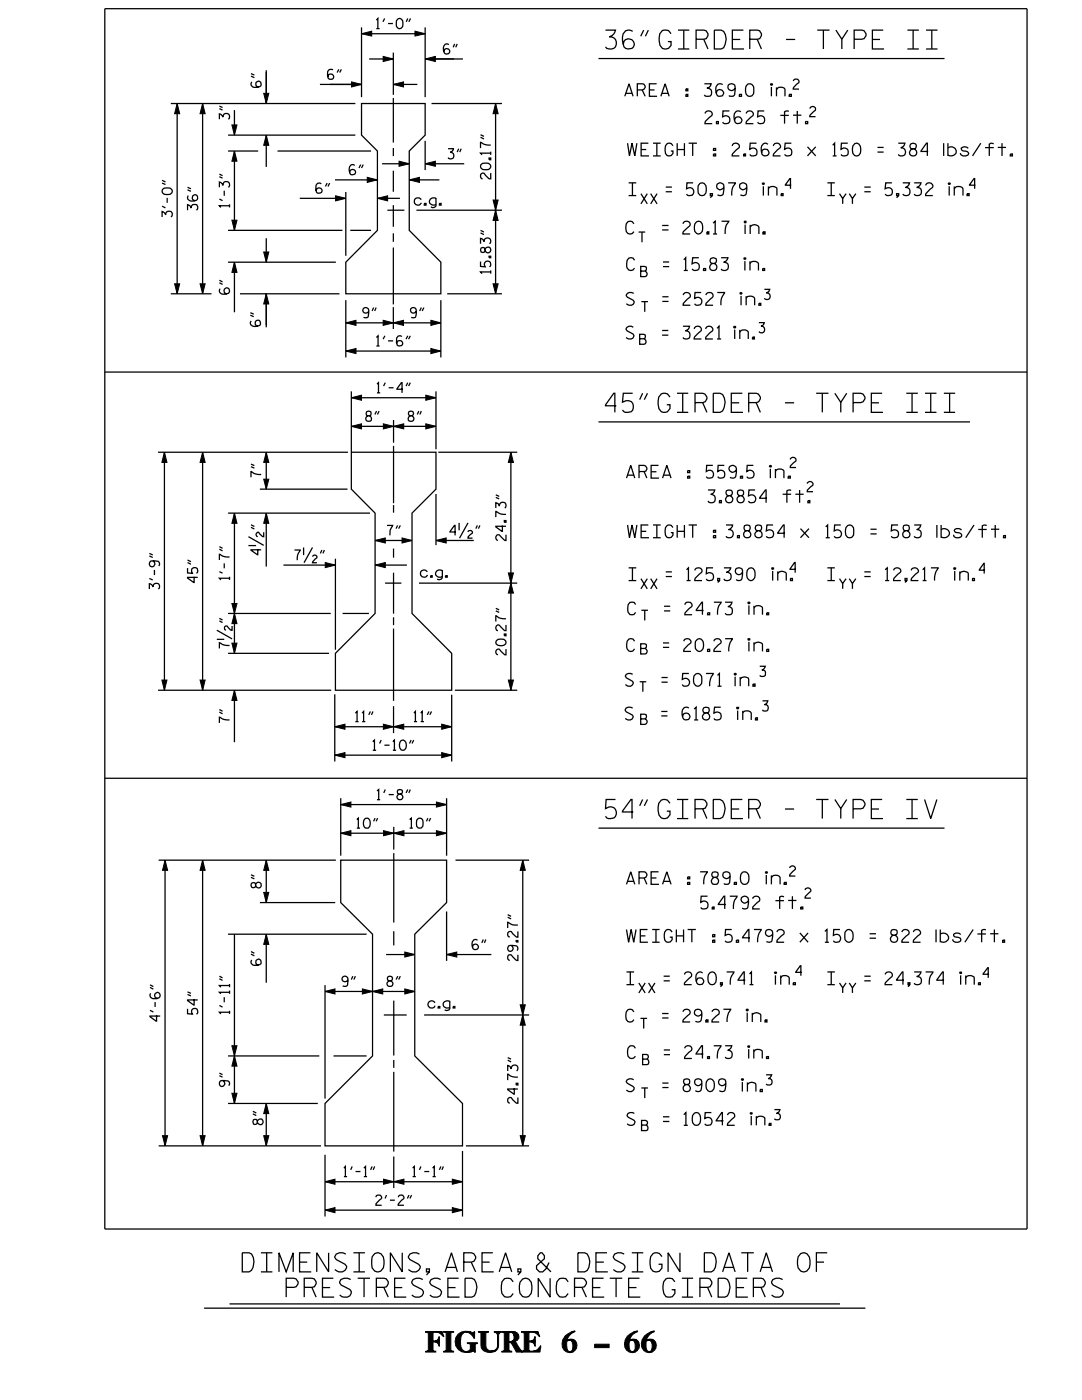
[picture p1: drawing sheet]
<svg xmlns="http://www.w3.org/2000/svg" width="216mm" height="279mm" viewBox="0 0 216 279" stroke-linecap="round" stroke-linejoin="round" font-family="sans-serif">
<g fill="none" stroke="#000" stroke-width=".25">
<path d="M20.9 1.7h184v243.6h-184zM53.1 14v6.7M63.8 16.8h8.3M72.1 5.5v13.9M72.1 6.7h12.7M73.7 11.8h4.8M78.5 10.5v8.4M78.5 19.6v8.8M78.5 16.8h4.8M84.8 5.5v13.9M84.8 11.8h7.6M119.4 11.7h69.1"/>
<path d="M140.5 16.7h1.4a1.03 1.03 0 0 1-.8 .9 .82 .82 0 0 1 .9 1.1 .82 .82 0 0 1-1.5 .2M34.1 20.7h36.8M35.3 20.7v37.9M40.4 20.7v37.9M45.5 27h25.4M45.5 30.1h6M46.8 22v5M46.8 30.1v15.9M53.1 27v6.3M55.4 30.1h18.6M59.8 39.6h9.2M66.8 35.9h8.5"/>
<path d="M69 38.3v12.8M72.1 20.7h12.7v6.3l-3.1 3.1v15.9l6.3 6.3v6.3h-19v-6.3l6.3-6.3v-15.9l-3.2-3.1zM75.3 39.6h4.5M76.2 32.7h5.5M78.5 29.5v1.7M78.5 34.1v4.2M81.7 35.9h6M84.8 28.1v5.9M84.8 32.7h7.8M86.1 20.7h14.1M98.9 20.7v37.9M148.4 30.7h.4v.4h-.4z"/>
<path d="M34.1 58.6h8.1M45.5 52.3h21.5M45.5 46h22.8M46.8 52.3v10M47.9 58.6h19.8M53.1 47.5v4.8M53.1 58.6v6.7M69 59.9v11.4M69.9 46h4.1M77.3 42h3.4M78.5 40.9v4.4M78.5 46.6v1.7"/>
<path d="M78.5 49.4v11.3M83.1 42h17.1M88 59.9v11.4M89.2 58.6h11M20.9 74.3h184M69 70.1h19M69 64.4h19M70.1 78.1v12.2M70.1 79.4h16.9M78.5 61.3v4.4M87 78.1v11.6M31.5 90.3h37.9"/>
<path d="M32.8 90.3v47.5M40.4 90.3v47.5M51.9 97.6h17.4M53.1 90.3v7.3M70.1 90.3h16.9v7.3l-4.8 4.8v20l7.9 8v7.4h-23.2v-7.4l7.9-8v-20l-4.7-4.8zM70.1 85.1h16.9M78.5 83.8v4.5M78.5 89v11.4M87 98.6v10.2M87.5 90.3h15.7M101.9 90.3v47.5M119.4 84.2h74.1"/>
<path d="M142.2 92.9h-1.2l-.1 1.2 .5-.2a.81 .81 0 0 1 .9 1 .81 .81 0 0 1-1.4 .2M45.5 102.4h28.3M46.8 102.4v28M49.6 107.1l3 1.7M49.6 108.9h1.5M53.1 102.4v10.7M56.6 112.8h10.3M60.6 109.3v1.5M62.4 109.3l-1.7 3M66.9 111.5v18.2M74.8 107.9h7.4M74.8 112.8h6.4"/>
<path d="M76.8 116.4h3.3M78.5 100.8v1.5M78.5 109.5v1.8M78.5 114.3v8.2M83.6 116.4h19.6M87 107.9h7.5M91.6 104.4v1.4M93.4 104.4l-1.7 3M31.5 137.8h34.6M43.3 125.8l3 1.7M43.3 127.6h1.4M45.5 130.4h20.2"/>
<path d="M45.5 122.4h20.5M46.8 137.8v10.3M66.8 138.6v13.4M68.4 122.4h5.2M78.5 123.2v1.6M78.5 125.4v14.5M90.1 138.6v13.4M90.8 137.8h12.4M20.9 155.3h184M66.8 150.7h23.3M66.8 145h23.3M68 159.3v11.5"/>
<path d="M78.5 140.9v5.4M89.1 159.3v11.5M31.7 171.7h35.3M32.9 171.7v57M40.4 171.7v57M53.1 171.7v8.4M68 171.7h21.1v8.4l-6.3 6.3v24.3l9.5 9.5v8.5h-27.4v-8.5l9.4-9.5v-24.3l-6.3-6.3zM68 160.6h21.1M68 166.3h21.1M78.6 165v4.5M78.6 170.3v13.8M90.9 171.7h14.7"/>
<path d="M104.3 171.7v57M119.4 165.3h69.1M45.5 186.4h27.7M46.8 186.4v33.8M51.9 180.1h15M53.1 186.4v9.7M64.9 196.6v22.6M64.9 197.9h17.9M77 190.5h5.8M78.6 185.8v2.9M78.6 199.7v11M89.1 181.9v9.9"/>
<path d="M89.1 190.5h8.9M45.5 210.7h18.2M66.5 210.7h6.7M76.6 202.6h4.6M78.6 211.5v1.6M78.6 213.9v15.9M84.6 202.6h21M31.7 228.7h32.4M45.5 220.2h17.9M53.1 220.2v8.5M64.9 230.5v12.3M64.9 235.8h27.4"/>
<path d="M78.6 230.8v6.3M92.3 229.7v13.1M93 228.7h12.6M64.9 241.5h27.4M40.7 261.1h132M45.8 260.2h121.8"/>
</g>
<g fill="#000" stroke="#000" stroke-width=".2">
<path d="M72.1 6.7l2.1-.5v1zM70.1 16.3l2 .5-2 .6zM76.5 11.3l2 .5-2 .5zM78.5 16.8l2-.5v1.1zM82.8 6.2l2 .5-2 .5zM84.8 11.8l2.1-.5v1zM35.3 20.7l.6 2h-1.1zM40.4 20.7l.5 2h-1zM46.3 24.9h1l-.5 2.1zM46.8 30.1l.5 2.1h-1zM52.6 18.6h1l-.5 2.1zM53.1 27l.5 2h-1z"/>
<path d="M67 39.1l2 .5-2 .5zM73.3 35.4l2 .5-2 .5zM75.3 39.6l2-.5v1zM79.6 32.2l2.1 .5-2.1 .5zM81.7 35.9l2-.5v1zM84.8 32.7l2.1-.5v1zM98.9 20.7l.5 2h-1zM34.8 56.6h1.1l-.6 2zM39.9 56.6h1l-.5 2zM46.3 43.9h1l-.5 2.1zM46.8 52.3l.5 2.1h-1zM52.6 50.3h1l-.5 2z"/>
<path d="M53.1 58.6l.5 2.1h-1zM98.4 56.6h1l-.5 2zM98.9 42l.5 2h-1zM98.4 39.9h1l-.5 2.1zM69 70.1l2-.5v1zM69 64.4l2-.5v1zM70.1 79.4l2-.5v1zM78.5 64.4l2-.5v1zM76.5 63.9l2 .5-2 .5zM85 78.9l2 .5-2 .5zM86 69.6l2 .5-2 .5zM86 63.9l2 .5-2 .5z"/>
<path d="M32.8 90.3l.5 2h-1zM40.4 90.3l.5 2h-1zM52.6 95.6h1l-.5 2zM53.1 90.3l.5 2h-1zM70.1 85.1l2-.5v1zM76.5 84.6l2 .5-2 .5zM78.5 85.1l2.1-.5v1zM85 84.6l2 .5-2 .5zM101.9 90.3l.5 2h-1zM46.8 102.4l.5 2h-1zM53.1 102.4l.5 2h-1zM64.9 112.3l2 .5-2 .5z"/>
<path d="M74.8 112.8l2.1-.5v1zM74.8 107.9l2.1-.5v1zM80.2 107.4l2 .5-2 .5zM87 107.9l2-.5v1zM101.4 114.3h1l-.5 2.1zM101.9 116.4l.5 2h-1zM32.3 135.7h1l-.5 2.1zM39.9 135.7h1l-.5 2.1zM46.8 137.8l.5 2h-1zM46.3 128.4h1l-.5 2zM46.8 122.4l.5 2.1h-1zM46.3 120.4h1l-.5 2z"/>
<path d="M101.4 135.7h1l-.5 2.1zM66.8 145l2-.5v1zM66.8 150.7l2-.5v1zM78.5 145l2.1-.5v1zM76.5 144.5l2 .5-2 .5zM88.1 144.5l2 .5-2 .5zM88.1 150.2l2 .5-2 .5zM32.9 171.7l.5 2h-1zM40.4 171.7l.5 2h-1zM53.1 171.7l.5 2h-1zM68 160.6l2-.5v1zM68 166.3l2-.5v1z"/>
<path d="M78.6 166.3l2-.5v1zM76.5 165.8l2.1 .5-2.1 .5zM87.1 160.1l2 .5-2 .5zM87.1 165.8l2 .5-2 .5zM104.3 171.7l.5 2h-1zM52.6 178.1h1l-.5 2zM53.1 186.4l.5 2.1h-1zM64.9 197.9l1.9-.5v1zM72.3 197.4l2 .5-2 .5zM74.3 197.9l2.1-.5v1zM80.8 197.4l2 .5-2 .5zM80.8 190l2 .5-2 .5z"/>
<path d="M89.1 190.5l2-.5v1zM46.8 210.7l.5 2.1h-1zM46.3 208.7h1l-.5 2zM103.8 200.5h1l-.5 2.1zM104.3 202.6l.5 2h-1zM32.4 226.7h1l-.5 2zM39.9 226.7h1l-.5 2zM46.3 218.2h1l-.5 2zM52.6 226.7h1l-.5 2zM53.1 220.2l.5 2h-1zM64.9 235.8l1.9-.5v1zM76.5 235.3l2.1 .5-2.1 .5z"/>
<path d="M78.6 235.8l2-.5v1zM90.3 235.3l2 .5-2 .5zM103.8 226.7h1l-.5 2zM64.9 241.5l1.9-.5v1zM90.3 241l2 .5-2 .5z"/>
</g>
<text font-size="4.4" x="84.8" y="269.8">FIGURE 6 - 66</text>
<g font-size="3.8">
<text x="120.8" y="9.8">36&quot; GIRDER - TYPE II</text>
<text x="120.8" y="82.3">45&quot; GIRDER - TYPE III</text>
<text x="120.8" y="163.4">54&quot; GIRDER - TYPE IV</text>
<text x="48.3" y="253.8">DIMENSIONS, AREA, &amp; DESIGN DATA OF</text>
<text x="57.1" y="258.9">PRESTRESSED CONCRETE GIRDERS</text>
</g>
<g font-size="2.5">
<text x="124.7" y="19.2">AREA :</text>
<text x="141.8" y="19.2">369.0 in.</text>
<text x="140.7" y="24.7">2.5625 ft.</text>
<text x="125.2" y="31.1">WEIGHT :</text>
<text x="150.1" y="31.1">2.5625 x 150 = 384 lbs/ft.</text>
<text x="125.4" y="39">I</text>
<text x="129.9" y="39">= 50,979 in.</text>
<text x="165" y="39">I</text>
<text x="169.6" y="39">= 5,332 in.</text>
<text x="124.9" y="46.7">C</text>
<text x="130.8" y="46.7">= 20.17 in.</text>
<text x="125" y="54">C</text>
<text x="130.9" y="54">= 15.83 in.</text>
<text x="125" y="60.9">S</text>
<text x="130.5" y="60.9">= 2527 in.</text>
<text x="124.9" y="67.7">S</text>
<text x="130.2" y="67.7">= 3221 in.</text>
<text x="125" y="95.4">AREA :</text>
<text x="141.8" y="95.4">559.5 in.</text>
<text x="141.3" y="100.3">3.8854 ft.</text>
<text x="125.2" y="107.3">WEIGHT : 3.8854 x 150 = 583 lbs/ft.</text>
<text x="125.4" y="115.8">I</text>
<text x="129.8" y="115.8">= 125,390 in.</text>
<text x="165" y="115.8">I</text>
<text x="169.3" y="115.8">= 12,217 in.</text>
<text x="125.3" y="122.7">C</text>
<text x="131.2" y="122.7">= 24.73 in.</text>
<text x="125" y="130">C</text>
<text x="131.1" y="130">= 20.27 in.</text>
<text x="124.8" y="136.9">S</text>
<text x="130.1" y="136.9">= 5071 in.</text>
<text x="124.8" y="143.7">S</text>
<text x="130.2" y="143.7">= 6185 in.</text>
<text x="125" y="176.5">AREA : 789.0 in.</text>
<text x="139.8" y="181.4">5.4792 ft.</text>
<text x="125" y="188">WEIGHT : 5.4792 x 150 = 822 lbs/ft.</text>
<text x="125" y="196.5">I</text>
<text x="129.3" y="196.5">= 260,741</text>
<text x="153.3" y="196.5">in.</text>
<text x="165" y="196.5">I</text>
<text x="169.5" y="196.5">= 24,374 in.</text>
<text x="124.9" y="204">C</text>
<text x="130.9" y="204">= 29.27 in.</text>
<text x="125.2" y="211.2">C</text>
<text x="131.2" y="211.2">= 24.73 in.</text>
<text x="125" y="217.8">S</text>
<text x="130.5" y="217.8">= 8909 in.</text>
<text x="125.1" y="224.6">S</text>
<text x="130.5" y="224.6">= 10542 in.</text>
</g>
<g font-size="2">
<text x="75.1" y="5.7">1’-0&quot;</text>
<text x="88.5" y="10.8">6&quot;</text>
<text x="52.1" y="17.4" transform="rotate(-90 52.1 17.4)">6&quot;</text>
<text x="65.3" y="15.9">6&quot;</text>
<text x="158.3" y="17.8">2</text>
<text x="45.8" y="23.8" transform="rotate(-90 45.8 23.8)">3&quot;</text>
<text x="161.6" y="23.3">2</text>
<text x="69.7" y="34.9">6&quot;</text>
<text x="89.4" y="31.7">3&quot;</text>
<text x="97.9" y="35.7" transform="rotate(-90 97.9 35.7)">20.17&quot;</text>
<text x="39.5" y="41.9" transform="rotate(-90 39.5 41.9)">36&quot;</text>
<text x="45.8" y="41.4" transform="rotate(-90 45.8 41.4)">1’-3&quot;</text>
<text x="63" y="38.6">6&quot;</text>
<text x="82.7" y="40.9">c.g.</text>
<text x="127.9" y="40.7">XX</text>
<text x="156.7" y="37.7">4</text>
<text x="167.5" y="40.7">YY</text>
<text x="193.5" y="37.7">4</text>
<text x="34.4" y="43.3" transform="rotate(-90 34.4 43.3)">3’-0&quot;</text>
<text x="127.4" y="48.4">T</text>
<text x="45.8" y="58.7" transform="rotate(-90 45.8 58.7)">6&quot;</text>
<text x="97.9" y="54.6" transform="rotate(-90 97.9 54.6)">15.83&quot;</text>
<text x="127.8" y="55.2">B</text>
<text x="152.5" y="59.8">3</text>
<text x="52" y="65.1" transform="rotate(-90 52 65.1)">6&quot;</text>
<text x="72.4" y="63.4">9&quot;</text>
<text x="81.9" y="63.4">9&quot;</text>
<text x="128" y="62.2">T</text>
<text x="75.1" y="69.1">1’-6&quot;</text>
<text x="127.6" y="68.7">B</text>
<text x="151.4" y="66.4">3</text>
<text x="75.2" y="78.4">1’-4&quot;</text>
<text x="73" y="84.1">8&quot;</text>
<text x="81.4" y="84.1">8&quot;</text>
<text x="52.1" y="95.3" transform="rotate(-90 52.1 95.3)">7&quot;</text>
<text x="157.7" y="93.3">2</text>
<text x="161.1" y="98.1">2</text>
<text x="77.2" y="106.9">7&quot;</text>
<text x="89.8" y="106.9">4 1/2 &quot;</text>
<text x="101" y="107.9" transform="rotate(-90 101 107.9)">24.73&quot;</text>
<text x="52.1" y="110.7" transform="rotate(-90 52.1 110.7)">4 1/2 &quot;</text>
<text x="58.8" y="111.8">7 1/2 &quot;</text>
<text x="31.8" y="117.6" transform="rotate(-90 31.8 117.6)">3’-9&quot;</text>
<text x="39.5" y="116.2" transform="rotate(-90 39.5 116.2)">45&quot;</text>
<text x="45.8" y="115.7" transform="rotate(-90 45.8 115.7)">1’-7&quot;</text>
<text x="83.9" y="115.2">c.g.</text>
<text x="127.9" y="117.5">XX</text>
<text x="157.6" y="114.3">4</text>
<text x="167.5" y="117.5">YY</text>
<text x="195.4" y="114.5">4</text>
<text x="128" y="123.8">T</text>
<text x="45.8" y="129.4" transform="rotate(-90 45.8 129.4)">7 1/2 &quot;</text>
<text x="101" y="131.7" transform="rotate(-90 101 131.7)">20.27&quot;</text>
<text x="127.8" y="130.5">B</text>
<text x="151.6" y="135">3</text>
<text x="127.6" y="138.1">T</text>
<text x="152.1" y="141.9">3</text>
<text x="45.8" y="144.3" transform="rotate(-90 45.8 144.3)">7&quot;</text>
<text x="70.9" y="144">11&quot;</text>
<text x="74.4" y="149.7">1’-10&quot;</text>
<text x="82.6" y="144">11&quot;</text>
<text x="127.8" y="144.6">B</text>
<text x="75.2" y="159.6">1’-8&quot;</text>
<text x="71.2" y="165.3">10&quot;</text>
<text x="81.8" y="165.3">10&quot;</text>
<text x="52.1" y="177.2" transform="rotate(-90 52.1 177.2)">8&quot;</text>
<text x="157.6" y="174.8">2</text>
<text x="160.6" y="179.2">2</text>
<text x="94.2" y="189.5">6&quot;</text>
<text x="103.3" y="191.7" transform="rotate(-90 103.3 191.7)">29.27&quot;</text>
<text x="52.1" y="192.7" transform="rotate(-90 52.1 192.7)">6&quot;</text>
<text x="68.3" y="196.9">9&quot;</text>
<text x="77.2" y="196.9">8&quot;</text>
<text x="158.8" y="194.8">4</text>
<text x="196.2" y="195.1">4</text>
<text x="31.9" y="203.8" transform="rotate(-90 31.9 203.8)">4’-6&quot;</text>
<text x="39.5" y="202.4" transform="rotate(-90 39.5 202.4)">54&quot;</text>
<text x="45.8" y="202.3" transform="rotate(-90 45.8 202.3)">1’-11&quot;</text>
<text x="85.4" y="201.2">c.g.</text>
<text x="127.5" y="198.2">XX</text>
<text x="167.5" y="198.2">YY</text>
<text x="127.8" y="205.3">T</text>
<text x="128.2" y="212.5">B</text>
<text x="45.8" y="216.8" transform="rotate(-90 45.8 216.8)">9&quot;</text>
<text x="103.3" y="220.2" transform="rotate(-90 103.3 220.2)">24.73&quot;</text>
<text x="128" y="219.1">T</text>
<text x="152.9" y="216.5">3</text>
<text x="52.5" y="224.5" transform="rotate(-90 52.5 224.5)">8&quot;</text>
<text x="128" y="225.6">B</text>
<text x="154.5" y="223.5">3</text>
<text x="68.6" y="234.8">1’-1&quot;</text>
<text x="82.3" y="234.8">1’-1&quot;</text>
<text x="75" y="240.5">2’-2&quot;</text>
</g>
</svg>
